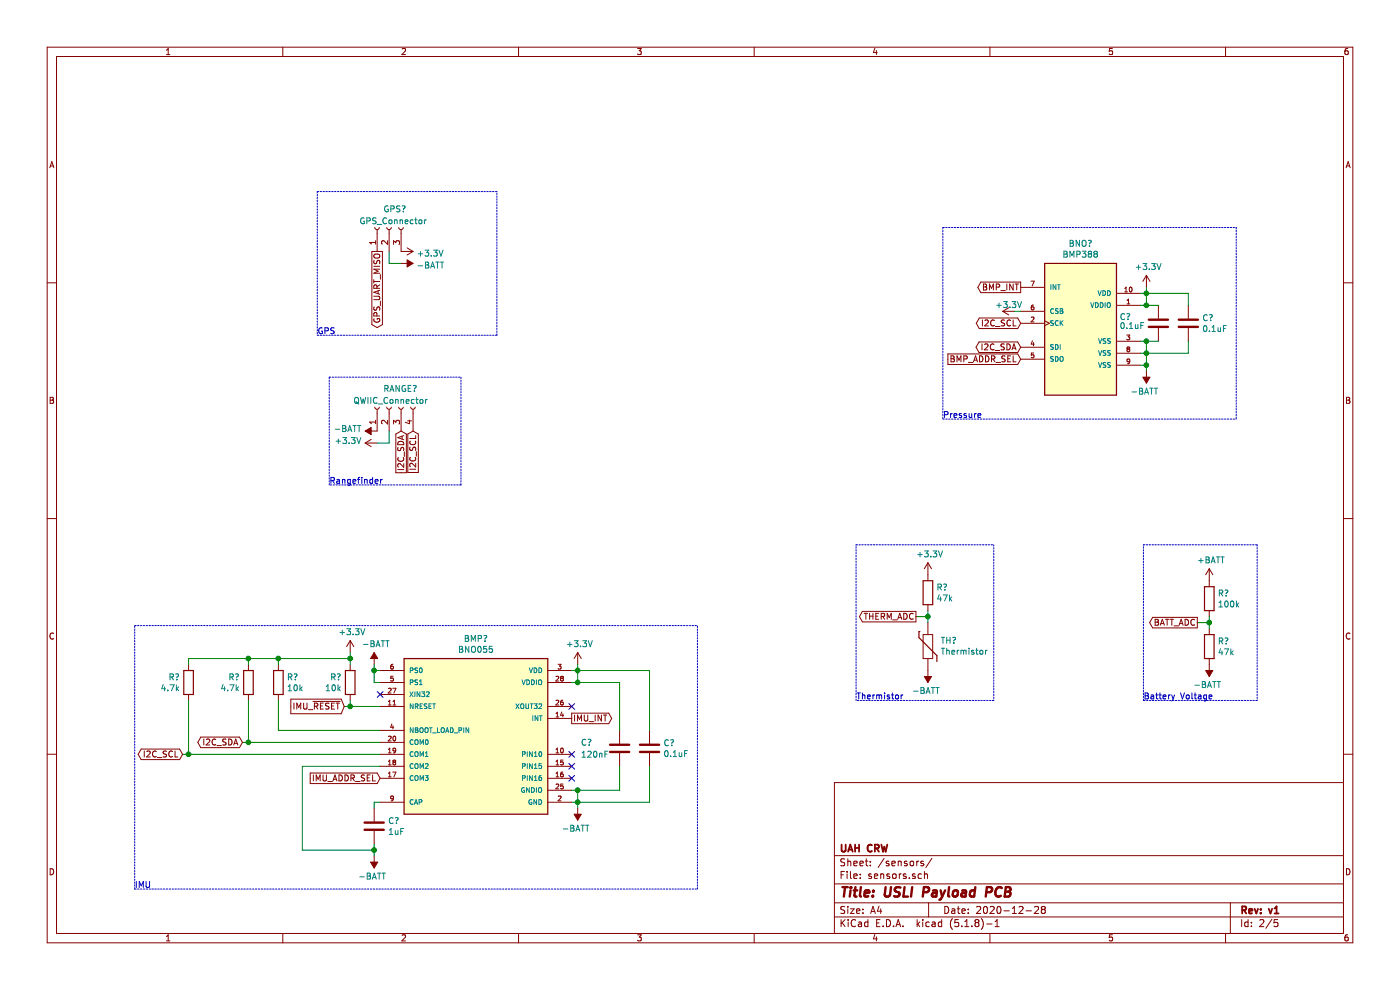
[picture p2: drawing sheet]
EESchema Schematic File Version 4
EELAYER 30 0
EELAYER END
$Descr A4 11693 8268
encoding utf-8
Sheet 2 5
Title "USLI Payload PCB"
Date "2020-12-28"
Rev "v1"
Comp "UAH CRW"
Comment1 ""
Comment2 ""
Comment3 ""
Comment4 ""
$EndDescr
$Comp
L Device:C C?
U 1 1
P 9675 2700
AR Path="/5FFCBD81" Ref="C?"  Part="1" 
AR Path="/5FFBFF13/5FFCBD81" Ref="C?"  Part="1" 
F 0 "C?" H 10000 2650 50  0000 R CNN
F 1 "0.1uF" H 10000 2725 50  0000 R CNN
F 2 "Capacitor_SMD:C_0603_1608Metric_Pad1.08x0.95mm_HandSolder" H 9713 2550 50  0001 C CNN
F 3 "~" H 9675 2700 50  0001 C CNN
	1    9675 2700
	-1   0    0    1   
$EndComp
$Comp
L Device:C C?
U 1 1
P 9925 2700
AR Path="/5FFCBD87" Ref="C?"  Part="1" 
AR Path="/5FFBFF13/5FFCBD87" Ref="C?"  Part="1" 
F 0 "C?" H 10040 2746 50  0000 L CNN
F 1 "0.1uF" H 10040 2655 50  0000 L CNN
F 2 "Capacitor_SMD:C_0603_1608Metric_Pad1.08x0.95mm_HandSolder" H 9963 2550 50  0001 C CNN
F 3 "~" H 9925 2700 50  0001 C CNN
	1    9925 2700
	1    0    0    -1  
$EndComp
Text Notes 7875 3500 0    50   ~ 0
Pressure
$Comp
L BMP388:BMP388 BNO?
U 1 1
P 9025 2800
AR Path="/5FFCBD91" Ref="BNO?"  Part="1" 
AR Path="/5FFBFF13/5FFCBD91" Ref="BNO?"  Part="1" 
F 0 "BNO?" H 9025 3567 50  0000 C CNN
F 1 "BMP388" H 9025 3476 50  0000 C CNN
F 2 "BMP388:PQFN50P200X200X80-10N" H 9025 2800 50  0001 L BNN
F 3 "" H 9025 2800 50  0001 L BNN
F 4 "1.1" H 9025 2800 50  0001 L BNN "PARTREV"
F 5 "BOSCH" H 9025 2800 50  0001 L BNN "MANUFACTURER"
F 6 "IPC 7351B" H 9025 2800 50  0001 L BNN "STANDARD"
	1    9025 2800
	1    0    0    -1  
$EndComp
Wire Wire Line
	9525 2550 9575 2550
Wire Wire Line
	9675 2850 9575 2850
Wire Wire Line
	9525 2950 9575 2950
Wire Wire Line
	9925 2950 9925 2850
Wire Wire Line
	9925 2550 9925 2450
Wire Wire Line
	9925 2450 9575 2450
Wire Wire Line
	9525 3050 9575 3050
Wire Wire Line
	9575 3050 9575 2950
Connection ~ 9575 2950
Wire Wire Line
	9575 2950 9925 2950
$Comp
L power:-BATT #PWR?
U 1 1
P 9575 3100
AR Path="/5FFCBDA1" Ref="#PWR?"  Part="1" 
AR Path="/5FFBFF13/5FFCBDA1" Ref="#PWR?"  Part="1" 
F 0 "#PWR?" H 9575 2950 50  0001 C CNN
F 1 "-BATT" H 9590 3273 50  0000 C CNN
F 2 "" H 9575 3100 50  0001 C CNN
F 3 "" H 9575 3100 50  0001 C CNN
	1    9575 3100
	-1   0    0    1   
$EndComp
Wire Wire Line
	9575 3100 9575 3050
Connection ~ 9575 3050
$Comp
L power:+3.3V #PWR?
U 1 1
P 9575 2400
AR Path="/5FFCBDA9" Ref="#PWR?"  Part="1" 
AR Path="/5FFBFF13/5FFCBDA9" Ref="#PWR?"  Part="1" 
F 0 "#PWR?" H 9575 2250 50  0001 C CNN
F 1 "+3.3V" H 9590 2573 50  0000 C CNN
F 2 "" H 9575 2400 50  0001 C CNN
F 3 "" H 9575 2400 50  0001 C CNN
	1    9575 2400
	1    0    0    -1  
$EndComp
Wire Wire Line
	9575 2400 9575 2450
Connection ~ 9575 2450
Wire Wire Line
	9575 2450 9525 2450
Wire Wire Line
	9575 2550 9575 2450
Connection ~ 9575 2550
Wire Wire Line
	9575 2550 9675 2550
Wire Wire Line
	9575 2850 9575 2950
Connection ~ 9575 2850
Wire Wire Line
	9575 2850 9525 2850
Wire Notes Line
	10325 1900 10325 3500
Wire Notes Line
	7875 1900 7875 3500
$Comp
L Device:Thermistor TH?
U 1 1
P 7750 5400
AR Path="/5FFCBDBA" Ref="TH?"  Part="1" 
AR Path="/5FFBFF13/5FFCBDBA" Ref="TH?"  Part="1" 
F 0 "TH?" H 7645 5354 50  0000 R CNN
F 1 "Thermistor" H 7645 5445 50  0000 R CNN
F 2 "Resistor_THT:R_Axial_DIN0204_L3.6mm_D1.6mm_P2.54mm_Vertical" H 7750 5400 50  0001 C CNN
F 3 "~" H 7750 5400 50  0001 C CNN
	1    7750 5400
	-1   0    0    1   
$EndComp
$Comp
L Device:R R?
U 1 1
P 7750 4950
AR Path="/5FFCBDC0" Ref="R?"  Part="1" 
AR Path="/5FFBFF13/5FFCBDC0" Ref="R?"  Part="1" 
F 0 "R?" H 7820 4996 50  0000 L CNN
F 1 "47k" H 7820 4905 50  0000 L CNN
F 2 "Resistor_SMD:R_0402_1005Metric_Pad0.72x0.64mm_HandSolder" V 7680 4950 50  0001 C CNN
F 3 "~" H 7750 4950 50  0001 C CNN
	1    7750 4950
	1    0    0    -1  
$EndComp
Text GLabel 7650 5150 0    50   Output ~ 0
THERM_ADC
Wire Wire Line
	7750 5200 7750 5150
Wire Wire Line
	7750 5150 7650 5150
Connection ~ 7750 5150
Wire Wire Line
	7750 5150 7750 5100
$Comp
L power:-BATT #PWR?
U 1 1
P 7750 5600
AR Path="/5FFCBDCB" Ref="#PWR?"  Part="1" 
AR Path="/5FFBFF13/5FFCBDCB" Ref="#PWR?"  Part="1" 
F 0 "#PWR?" H 7750 5450 50  0001 C CNN
F 1 "-BATT" H 7765 5773 50  0000 C CNN
F 2 "" H 7750 5600 50  0001 C CNN
F 3 "" H 7750 5600 50  0001 C CNN
	1    7750 5600
	-1   0    0    1   
$EndComp
$Comp
L Device:R R?
U 1 1
P 10100 5400
AR Path="/5FFCBDD1" Ref="R?"  Part="1" 
AR Path="/5FFBFF13/5FFCBDD1" Ref="R?"  Part="1" 
F 0 "R?" H 10170 5446 50  0000 L CNN
F 1 "47k" H 10170 5355 50  0000 L CNN
F 2 "Resistor_SMD:R_0402_1005Metric_Pad0.72x0.64mm_HandSolder" V 10030 5400 50  0001 C CNN
F 3 "~" H 10100 5400 50  0001 C CNN
	1    10100 5400
	1    0    0    -1  
$EndComp
Text GLabel 10000 5200 0    50   Output ~ 0
BATT_ADC
Wire Wire Line
	10100 5250 10100 5200
Wire Wire Line
	10100 5200 10000 5200
Connection ~ 10100 5200
Wire Wire Line
	10100 5200 10100 5150
$Comp
L power:+BATT #PWR?
U 1 1
P 10100 4850
AR Path="/5FFCBDDC" Ref="#PWR?"  Part="1" 
AR Path="/5FFBFF13/5FFCBDDC" Ref="#PWR?"  Part="1" 
F 0 "#PWR?" H 10100 4700 50  0001 C CNN
F 1 "+BATT" H 10115 5023 50  0000 C CNN
F 2 "" H 10100 4850 50  0001 C CNN
F 3 "" H 10100 4850 50  0001 C CNN
	1    10100 4850
	1    0    0    -1  
$EndComp
$Comp
L power:-BATT #PWR?
U 1 1
P 10100 5550
AR Path="/5FFCBDE2" Ref="#PWR?"  Part="1" 
AR Path="/5FFBFF13/5FFCBDE2" Ref="#PWR?"  Part="1" 
F 0 "#PWR?" H 10100 5400 50  0001 C CNN
F 1 "-BATT" H 10115 5723 50  0000 C CNN
F 2 "" H 10100 5550 50  0001 C CNN
F 3 "" H 10100 5550 50  0001 C CNN
	1    10100 5550
	-1   0    0    1   
$EndComp
$Comp
L Device:R R?
U 1 1
P 10100 5000
AR Path="/5FFCBDE8" Ref="R?"  Part="1" 
AR Path="/5FFBFF13/5FFCBDE8" Ref="R?"  Part="1" 
F 0 "R?" H 10170 5046 50  0000 L CNN
F 1 "100k" H 10170 4955 50  0000 L CNN
F 2 "Resistor_SMD:R_0402_1005Metric_Pad0.72x0.64mm_HandSolder" V 10030 5000 50  0001 C CNN
F 3 "~" H 10100 5000 50  0001 C CNN
	1    10100 5000
	1    0    0    -1  
$EndComp
$Comp
L power:+3.3V #PWR?
U 1 1
P 7750 4800
AR Path="/5FFCBDEE" Ref="#PWR?"  Part="1" 
AR Path="/5FFBFF13/5FFCBDEE" Ref="#PWR?"  Part="1" 
F 0 "#PWR?" H 7750 4650 50  0001 C CNN
F 1 "+3.3V" H 7765 4973 50  0000 C CNN
F 2 "" H 7750 4800 50  0001 C CNN
F 3 "" H 7750 4800 50  0001 C CNN
	1    7750 4800
	1    0    0    -1  
$EndComp
Wire Notes Line
	7150 4550 8300 4550
Wire Notes Line
	8300 4550 8300 5850
Wire Notes Line
	8300 5850 7150 5850
Wire Notes Line
	7150 5850 7150 4550
Wire Notes Line
	9550 5850 9550 4550
Wire Notes Line
	9550 4550 10500 4550
Wire Notes Line
	10500 4550 10500 5850
Wire Notes Line
	10500 5850 9550 5850
Text Notes 9550 5850 0    50   ~ 0
Battery Voltage
Text Notes 7150 5850 0    50   ~ 0
Thermistor
Text GLabel 8525 2900 0    50   BiDi ~ 0
I2C_SDA
Text GLabel 8525 2700 0    50   BiDi ~ 0
I2C_SCL
Text GLabel 8525 3000 0    50   Input ~ 0
BMP_ADDR_SEL
$Comp
L power:+3.3V #PWR?
U 1 1
P 8475 2600
AR Path="/5FFCBE01" Ref="#PWR?"  Part="1" 
AR Path="/5FFBFF13/5FFCBE01" Ref="#PWR?"  Part="1" 
F 0 "#PWR?" H 8475 2450 50  0001 C CNN
F 1 "+3.3V" V 8525 2650 50  0000 C CNN
F 2 "" H 8475 2600 50  0001 C CNN
F 3 "" H 8475 2600 50  0001 C CNN
	1    8475 2600
	0    -1   -1   0   
$EndComp
Wire Wire Line
	8475 2600 8525 2600
Wire Notes Line
	7875 3500 10325 3500
Wire Notes Line
	7875 1900 10325 1900
Text GLabel 8525 2400 0    50   Output ~ 0
BMP_INT
$Comp
L power:+3.3V #PWR?
U 1 1
P 4825 5550
AR Path="/60027996" Ref="#PWR?"  Part="1" 
AR Path="/5FFBFF13/60027996" Ref="#PWR?"  Part="1" 
F 0 "#PWR?" H 4825 5400 50  0001 C CNN
F 1 "+3.3V" H 4840 5723 50  0000 C CNN
F 2 "" H 4825 5550 50  0001 C CNN
F 3 "" H 4825 5550 50  0001 C CNN
	1    4825 5550
	1    0    0    -1  
$EndComp
Wire Wire Line
	4825 5550 4825 5600
Wire Wire Line
	4825 5700 4775 5700
Wire Wire Line
	4775 5600 4825 5600
Connection ~ 4825 5600
Wire Wire Line
	4825 5600 4825 5700
$Comp
L power:-BATT #PWR?
U 1 1
P 4825 6750
AR Path="/600279A1" Ref="#PWR?"  Part="1" 
AR Path="/5FFBFF13/600279A1" Ref="#PWR?"  Part="1" 
F 0 "#PWR?" H 4825 6600 50  0001 C CNN
F 1 "-BATT" H 4840 6923 50  0000 C CNN
F 2 "" H 4825 6750 50  0001 C CNN
F 3 "" H 4825 6750 50  0001 C CNN
	1    4825 6750
	-1   0    0    1   
$EndComp
Wire Wire Line
	4825 6750 4825 6700
Wire Wire Line
	4825 6600 4775 6600
Wire Wire Line
	4825 6700 4775 6700
Connection ~ 4825 6700
Wire Wire Line
	4825 6700 4825 6600
Wire Wire Line
	3175 5600 3125 5600
Wire Wire Line
	3125 5600 3125 5700
Wire Wire Line
	3125 5700 3175 5700
NoConn ~ 3175 5800
$Comp
L Device:R R?
U 1 1
P 2925 5700
AR Path="/600279B0" Ref="R?"  Part="1" 
AR Path="/5FFBFF13/600279B0" Ref="R?"  Part="1" 
F 0 "R?" H 2995 5746 50  0000 L CNN
F 1 "10k" H 2995 5655 50  0000 L CNN
F 2 "Resistor_SMD:R_0402_1005Metric_Pad0.72x0.64mm_HandSolder" V 2855 5700 50  0001 C CNN
F 3 "~" H 2925 5700 50  0001 C CNN
	1    2925 5700
	-1   0    0    -1  
$EndComp
$Comp
L power:+3.3V #PWR?
U 1 1
P 2925 5450
AR Path="/600279B6" Ref="#PWR?"  Part="1" 
AR Path="/5FFBFF13/600279B6" Ref="#PWR?"  Part="1" 
F 0 "#PWR?" H 2925 5300 50  0001 C CNN
F 1 "+3.3V" H 2940 5623 50  0000 C CNN
F 2 "" H 2925 5450 50  0001 C CNN
F 3 "" H 2925 5450 50  0001 C CNN
	1    2925 5450
	1    0    0    -1  
$EndComp
Wire Wire Line
	2925 5500 2925 5550
Wire Wire Line
	2925 5850 2925 5900
Wire Wire Line
	2925 5900 3175 5900
Text GLabel 2875 5900 0    50   Input ~ 0
IMU_~RESET
Wire Wire Line
	2875 5900 2925 5900
Connection ~ 2925 5900
$Comp
L power:-BATT #PWR?
U 1 1
P 3125 5550
AR Path="/600279C2" Ref="#PWR?"  Part="1" 
AR Path="/5FFBFF13/600279C2" Ref="#PWR?"  Part="1" 
F 0 "#PWR?" H 3125 5400 50  0001 C CNN
F 1 "-BATT" H 3140 5723 50  0000 C CNN
F 2 "" H 3125 5550 50  0001 C CNN
F 3 "" H 3125 5550 50  0001 C CNN
	1    3125 5550
	1    0    0    -1  
$EndComp
Wire Wire Line
	3125 5550 3125 5600
Connection ~ 3125 5600
$Comp
L Device:C C?
U 1 1
P 3125 6900
AR Path="/600279CA" Ref="C?"  Part="1" 
AR Path="/5FFBFF13/600279CA" Ref="C?"  Part="1" 
F 0 "C?" H 3240 6946 50  0000 L CNN
F 1 "1uF" H 3240 6855 50  0000 L CNN
F 2 "Capacitor_SMD:C_0603_1608Metric_Pad1.08x0.95mm_HandSolder" H 3163 6750 50  0001 C CNN
F 3 "~" H 3125 6900 50  0001 C CNN
	1    3125 6900
	1    0    0    -1  
$EndComp
Wire Wire Line
	3175 6700 3125 6700
Wire Wire Line
	3125 6700 3125 6750
$Comp
L power:-BATT #PWR?
U 1 1
P 3125 7150
AR Path="/600279D2" Ref="#PWR?"  Part="1" 
AR Path="/5FFBFF13/600279D2" Ref="#PWR?"  Part="1" 
F 0 "#PWR?" H 3125 7000 50  0001 C CNN
F 1 "-BATT" H 3140 7323 50  0000 C CNN
F 2 "" H 3125 7150 50  0001 C CNN
F 3 "" H 3125 7150 50  0001 C CNN
	1    3125 7150
	-1   0    0    1   
$EndComp
Wire Wire Line
	3125 7050 3125 7100
$Comp
L BNO055:BNO055 BMP?
U 1 1
P 3975 6100
AR Path="/600279DA" Ref="BMP?"  Part="1" 
AR Path="/5FFBFF13/600279DA" Ref="BMP?"  Part="1" 
F 0 "BMP?" H 3975 6867 50  0000 C CNN
F 1 "BNO055" H 3975 6776 50  0000 C CNN
F 2 "BNO055:LGA28R50P4X10_380X520X100" H 3975 6100 50  0001 L BNN
F 3 "" H 3975 6100 50  0001 L BNN
F 4 "BOSCH" H 3975 6100 50  0001 L BNN "MANUFACTURER"
	1    3975 6100
	1    0    0    -1  
$EndComp
Connection ~ 4825 6600
NoConn ~ 4775 6500
NoConn ~ 4775 6400
$Comp
L Device:R R?
U 1 1
P 2325 5700
AR Path="/600279E3" Ref="R?"  Part="1" 
AR Path="/5FFBFF13/600279E3" Ref="R?"  Part="1" 
F 0 "R?" H 2395 5746 50  0000 L CNN
F 1 "10k" H 2395 5655 50  0000 L CNN
F 2 "Resistor_SMD:R_0402_1005Metric_Pad0.72x0.64mm_HandSolder" V 2255 5700 50  0001 C CNN
F 3 "~" H 2325 5700 50  0001 C CNN
	1    2325 5700
	1    0    0    -1  
$EndComp
Wire Wire Line
	2925 5500 2325 5500
Wire Wire Line
	2325 5500 2325 5550
Connection ~ 2925 5500
Wire Wire Line
	2925 5450 2925 5500
Wire Wire Line
	2325 5850 2325 6100
Wire Wire Line
	2325 6100 3175 6100
$Comp
L Device:R R?
U 1 1
P 2075 5700
AR Path="/600279EF" Ref="R?"  Part="1" 
AR Path="/5FFBFF13/600279EF" Ref="R?"  Part="1" 
F 0 "R?" H 2145 5746 50  0000 L CNN
F 1 "4.7k" H 2145 5655 50  0000 L CNN
F 2 "Resistor_SMD:R_0402_1005Metric_Pad0.72x0.64mm_HandSolder" V 2005 5700 50  0001 C CNN
F 3 "~" H 2075 5700 50  0001 C CNN
	1    2075 5700
	-1   0    0    -1  
$EndComp
Wire Wire Line
	2325 5500 2075 5500
Wire Wire Line
	2075 5500 2075 5550
Connection ~ 2325 5500
Wire Wire Line
	2075 5850 2075 6200
Wire Wire Line
	2075 6200 3175 6200
Text GLabel 2025 6200 0    50   BiDi ~ 0
I2C_SDA
Wire Wire Line
	2025 6200 2075 6200
Connection ~ 2075 6200
$Comp
L Device:R R?
U 1 1
P 1575 5700
AR Path="/600279FD" Ref="R?"  Part="1" 
AR Path="/5FFBFF13/600279FD" Ref="R?"  Part="1" 
F 0 "R?" H 1645 5746 50  0000 L CNN
F 1 "4.7k" H 1645 5655 50  0000 L CNN
F 2 "Resistor_SMD:R_0402_1005Metric_Pad0.72x0.64mm_HandSolder" V 1505 5700 50  0001 C CNN
F 3 "~" H 1575 5700 50  0001 C CNN
	1    1575 5700
	-1   0    0    -1  
$EndComp
Wire Wire Line
	1575 5850 1575 6300
Text GLabel 1525 6300 0    50   BiDi ~ 0
I2C_SCL
Text GLabel 3175 6500 0    50   Input ~ 0
IMU_ADDR_SEL
Wire Wire Line
	3175 6400 2525 6400
Wire Wire Line
	2525 6400 2525 7100
Wire Wire Line
	2525 7100 3125 7100
Connection ~ 3125 7100
Wire Wire Line
	3125 7150 3125 7100
NoConn ~ 4775 5900
Connection ~ 4825 5700
Text GLabel 4775 6000 2    50   Output ~ 0
IMU_INT
Wire Wire Line
	5175 6400 5175 6600
Wire Wire Line
	4825 6600 5175 6600
Wire Wire Line
	5175 6100 5175 5700
Wire Wire Line
	4825 5700 5175 5700
Text Notes 1125 7425 0    50   ~ 0
IMU
$Comp
L Device:C C?
U 1 1
P 5425 6250
AR Path="/60027A13" Ref="C?"  Part="1" 
AR Path="/5FFBFF13/60027A13" Ref="C?"  Part="1" 
F 0 "C?" H 5540 6296 50  0000 L CNN
F 1 "0.1uF" H 5540 6205 50  0000 L CNN
F 2 "Capacitor_SMD:C_0603_1608Metric_Pad1.08x0.95mm_HandSolder" H 5463 6100 50  0001 C CNN
F 3 "~" H 5425 6250 50  0001 C CNN
	1    5425 6250
	1    0    0    -1  
$EndComp
Wire Wire Line
	5425 6100 5425 5600
Wire Wire Line
	5425 5600 4825 5600
Wire Wire Line
	5425 6400 5425 6700
Wire Wire Line
	5425 6700 4825 6700
Wire Wire Line
	1575 5500 1575 5550
Wire Notes Line
	1125 7425 1125 5225
Wire Notes Line
	5825 7425 5825 5225
Wire Wire Line
	1575 5500 2075 5500
Connection ~ 2075 5500
Wire Wire Line
	1525 6300 1575 6300
Connection ~ 1575 6300
Wire Wire Line
	1575 6300 3175 6300
Wire Notes Line
	1125 5225 5825 5225
Wire Notes Line
	1125 7425 5825 7425
NoConn ~ 4775 6300
$Comp
L Device:C C?
U 1 1
P 5175 6250
AR Path="/60027A28" Ref="C?"  Part="1" 
AR Path="/5FFBFF13/60027A28" Ref="C?"  Part="1" 
F 0 "C?" H 4850 6300 50  0000 L CNN
F 1 "120nF" H 4850 6200 50  0000 L CNN
F 2 "Capacitor_SMD:C_0603_1608Metric_Pad1.08x0.95mm_HandSolder" H 5213 6100 50  0001 C CNN
F 3 "~" H 5175 6250 50  0001 C CNN
	1    5175 6250
	1    0    0    -1  
$EndComp
$Comp
L Connector:Conn_01x04_Female RANGE?
U 1 1
P 3250 3400
AR Path="/6004D29C" Ref="RANGE?"  Part="1" 
AR Path="/5FFBFF13/6004D29C" Ref="RANGE?"  Part="1" 
F 0 "RANGE?" V 3400 3450 50  0000 R CNN
F 1 "QWIIC_Connector" V 3300 3700 50  0000 R CNN
F 2 "Connector_JST:JST_SH_BM04B-SRSS-TB_1x04-1MP_P1.00mm_Vertical" H 3250 3400 50  0001 C CNN
F 3 "~" H 3250 3400 50  0001 C CNN
	1    3250 3400
	0    -1   -1   0   
$EndComp
$Comp
L power:-BATT #PWR?
U 1 1
P 3150 3600
AR Path="/6004D2A2" Ref="#PWR?"  Part="1" 
AR Path="/5FFBFF13/6004D2A2" Ref="#PWR?"  Part="1" 
F 0 "#PWR?" H 3150 3450 50  0001 C CNN
F 1 "-BATT" V 3165 3727 50  0000 L CNN
F 2 "" H 3150 3600 50  0001 C CNN
F 3 "" H 3150 3600 50  0001 C CNN
	1    3150 3600
	0    -1   -1   0   
$EndComp
$Comp
L power:+3.3V #PWR?
U 1 1
P 3150 3700
AR Path="/6004D2A8" Ref="#PWR?"  Part="1" 
AR Path="/5FFBFF13/6004D2A8" Ref="#PWR?"  Part="1" 
F 0 "#PWR?" H 3150 3550 50  0001 C CNN
F 1 "+3.3V" V 3165 3828 50  0000 L CNN
F 2 "" H 3150 3700 50  0001 C CNN
F 3 "" H 3150 3700 50  0001 C CNN
	1    3150 3700
	0    -1   -1   0   
$EndComp
Text GLabel 3350 3600 3    50   Input ~ 0
I2C_SDA
Text GLabel 3450 3600 3    50   Input ~ 0
I2C_SCL
Wire Wire Line
	3250 3600 3250 3700
Wire Wire Line
	3250 3700 3150 3700
Wire Wire Line
	3250 2200 3250 2100
Wire Wire Line
	3350 2200 3250 2200
$Comp
L power:-BATT #PWR?
U 1 1
P 3350 2200
AR Path="/6004D2B4" Ref="#PWR?"  Part="1" 
AR Path="/5FFBFF13/6004D2B4" Ref="#PWR?"  Part="1" 
F 0 "#PWR?" H 3350 2050 50  0001 C CNN
F 1 "-BATT" V 3365 2328 50  0000 L CNN
F 2 "" H 3350 2200 50  0001 C CNN
F 3 "" H 3350 2200 50  0001 C CNN
	1    3350 2200
	0    1    1    0   
$EndComp
$Comp
L power:+3.3V #PWR?
U 1 1
P 3350 2100
AR Path="/6004D2BA" Ref="#PWR?"  Part="1" 
AR Path="/5FFBFF13/6004D2BA" Ref="#PWR?"  Part="1" 
F 0 "#PWR?" H 3350 1950 50  0001 C CNN
F 1 "+3.3V" V 3365 2228 50  0000 L CNN
F 2 "" H 3350 2100 50  0001 C CNN
F 3 "" H 3350 2100 50  0001 C CNN
	1    3350 2100
	0    1    1    0   
$EndComp
Text GLabel 3150 2100 3    50   Output ~ 0
GPS_UART_MISO
$Comp
L Connector:Conn_01x03_Female GPS?
U 1 1
P 3250 1900
AR Path="/6004D2C1" Ref="GPS?"  Part="1" 
AR Path="/5FFBFF13/6004D2C1" Ref="GPS?"  Part="1" 
F 0 "GPS?" V 3400 1950 50  0000 R CNN
F 1 "GPS_Connector" V 3300 2150 50  0000 R CNN
F 2 "Connector_JST:JST_SH_BM03B-SRSS-TB_1x03-1MP_P1.00mm_Vertical" H 3250 1900 50  0001 C CNN
F 3 "~" H 3250 1900 50  0001 C CNN
	1    3250 1900
	0    -1   -1   0   
$EndComp
Wire Notes Line
	2650 1600 2650 2800
Wire Notes Line
	2650 2800 4150 2800
Wire Notes Line
	4150 2800 4150 1600
Wire Notes Line
	4150 1600 2650 1600
Text Notes 2650 2800 0    50   ~ 0
GPS
Wire Notes Line
	2750 3150 3850 3150
Wire Notes Line
	3850 3150 3850 4050
Wire Notes Line
	3850 4050 2750 4050
Wire Notes Line
	2750 4050 2750 3150
Text Notes 2750 4050 0    50   ~ 0
Rangefinder
$EndSCHEMATC
